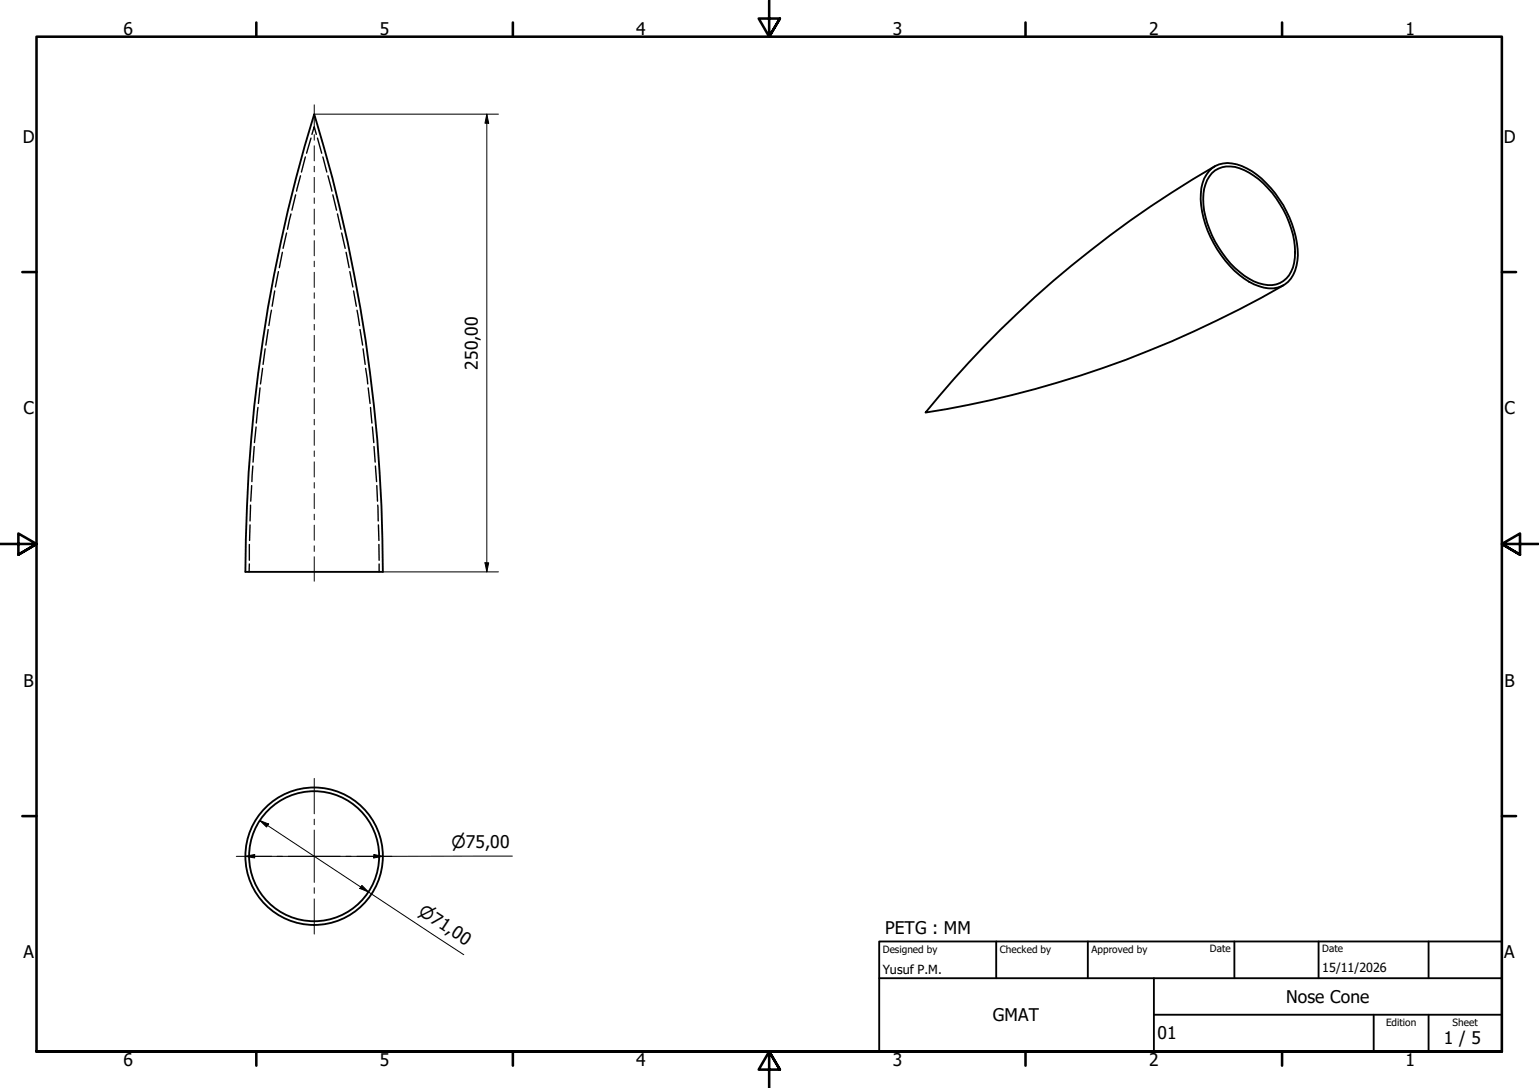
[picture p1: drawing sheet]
<svg xmlns="http://www.w3.org/2000/svg" width="420mm" height="297mm" viewBox="0 0 420 297" stroke-linecap="round" stroke-linejoin="round" font-family="sans-serif">
<!-- layer: Visible (ISO) -->
<g fill="none" stroke="#000" stroke-width=".51">
<path d="M85.8 31.2a425.3 425.3 0 0 1 18.7 124.9h-37.5a428.2 428.2 0 0 1 18.8-124.9zM330.1 46.7a7.7 7.7 0 0 1 8.9-1.4 26.5 26.5 0 0 1 12.2 12.4 24.9 24.9 0 0 1 3 13.5 7.6 7.6 0 0 1-6.6 7.5 14.9 14.9 0 0 1-10.6-4.8 29.4 29.4 0 0 1-9.1-21.1 9.8 9.8 0 0 1 2.2-6.1zM330.9 47.2a7.5 7.5 0 0 1 8.8-.7 26.7 26.7 0 0 1 13.3 17.6 14.4 14.4 0 0 1-1.1 11.1 6.8 6.8 0 0 1-8.2 2.1 24.9 24.9 0 0 1-13.5-14.7 18.4 18.4 0 0 1-1.1-12.3l.5-1.2zM331.7 45.4a284.4 284.4 0 0 0-79 67.2 284.5 284.5 0 0 0 97.7-34.7"/>
<circle cx="85.8" cy="233.8" r="17.8"/>
<circle cx="85.8" cy="233.8" r="18.8"/>
</g>
<!-- layer: Hidden (ISO) -->
<g fill="none" stroke="#000" stroke-width=".38">
<path d="M84.9 37.7l-1.2 4.1M85.2 36.7l.6-2.1 .6 2.1M86.7 37.7l1.1 4.1M79.4 58.4l-.9 4.2M80.7 53.2l-1 4.2M82 48l-1 4.2M83.4 42.8l-1.1 4.2M88.1 42.8l1.1 4.2M89.5 48l1.1 4.2M90.9 53.2l1 4.2M92.1 58.4l1 4.2M75 79.4l-.7 4.2"/>
<path d="M76 74.2l-.8 4.1M77.1 68.9l-.8 4.2M78.2 63.6l-.9 4.2M93.3 63.6l.9 4.2M94.5 68.9l.8 4.2M95.5 74.2l.8 4.1M96.5 79.4l.8 4.2M72.4 95.2l-.6 4.3M73.2 90l-.6 4.2M74.1 84.7l-.7 4.2M97.5 84.7l.7 4.2M98.3 90l.7 4.2"/>
<path d="M99.1 95.2l.6 4.3M69.9 116.6l-.4 4.2M70.4 111.2l-.4 4.3M71 105.9l-.5 4.3M71.7 100.6l-.6 4.2M99.8 100.6l.6 4.2M100.5 105.9l.5 4.3M101.2 111.2l.3 4.3M101.7 116.6l.3 4.2M68.4 137.9l-.1 4.3M68.7 132.6l-.2 4.2M69 127.2l-.2 4.3"/>
<path d="M69.4 121.9l-.3 4.3M102.1 121.9l.3 4.3M102.5 127.2l.3 4.3M102.9 132.6l.2 4.2M103.1 137.9l.2 4.3M68.1 154l-.1 2.1M68.1 148.6v4.4M68.3 143.3l-.2 4.3M103.3 143.3l.1 4.3M103.4 148.6l.1 4.4M103.5 154v2.1"/>
</g>
<!-- layer: Border (ISO) -->
<g fill="none" stroke="#000" stroke-width=".7">
<path d="M70 6.1v3.9M140 6.1v3.9M210 0v10l-2.9-4.9h5.8l-2.9 4.9 2.9-4.9M280 6.1v3.9M350 6.1v3.9M6.1 74.3h3.9M410 74.3h3.9M0 148.5h10l-5-2.8v5.7l5-2.9-5 2.9M420 148.5h-10l5-2.8v5.7l-5-2.9 5 2.9M6.1 222.8h3.9M410 222.8h3.9M10 287.1v-277.1h400v277.1h-400h400"/>
<path d="M70 287.1v3.8M140 287.1v3.8M212.9 292l-2.9-4.9 2.9 4.9h-5.8l2.9-4.9v9.9M280 287.1v3.8M350 287.1v3.8"/>
</g>
<!-- layer: Title (ISO) -->
<path d="M240 257h170v30.1h-170zM272 257v10.1M297 257v10.1M337 257v10.1M360 257v10.1M390 257v10.1M240 267.1h170M315 277h95M315 267.1v20M375 277v10.1M390 277v10.1" fill="none" stroke="#000" stroke-width=".51"/>
<!-- layer: Centerline (ISO) -->
<g fill="none" stroke="#000" stroke-width=".27">
<path d="M85.8 28.6v6.7M85.8 36.8v1.5M85.8 39.8v4.1M85.8 45.4v1.5M85.8 48.4v4.2M85.8 54v1.5M85.8 57.1v4.1M85.8 62.7v1.5M85.8 65.7v4.1M85.8 71.3v1.5M85.8 74.3v4.2M85.8 79.9v1.6"/>
<path d="M85.8 82.9v4.2M85.8 88.6v1.5M85.8 91.6v4.1M85.8 97.2v1.5M85.8 100.2v4.1M85.8 105.8v1.6M85.8 108.8v4.2M85.8 114.5v1.5M85.8 117.5v4.1M85.8 123.1v1.5M85.8 126.1v4.1M85.8 131.7v1.6"/>
<path d="M85.8 134.7v4.2M85.8 140.4v1.5M85.8 143.4v4.1M85.8 149v1.5M85.8 152v6.7"/>
</g>
<!-- layer: Center Mark (ISO) -->
<path d="M85.8 212.5v9.7M64.5 233.8h9.7M75.6 233.8h1.6M78.7 233.8h14.2M85.8 223.6v1.6M85.8 226.6v14.3M94.4 233.8h1.5M97.4 233.8h9.6M85.8 242.4v1.5M85.8 245.4v9.6" fill="none" stroke="#000" stroke-width=".27"/>
<!-- layer: Dimension (ISO) -->
<path d="M85.9 31.2h50.2M132.9 31.2l.5 2.4h-1zM132.9 31.2v124.9M104.5 156.1h31.6M132.4 153.7h1l-.5 2.4zM67 233.8l2.5-.5v.9zM70.9 224l2.4 1-.5 .8zM70.9 224l55.7 36.7M102 233.3l2.5 .5-2.5 .4zM139.9 233.7l-72.9 .1M98.8 241.7l1.8 1.8-2.4-.9z" fill="none" stroke="#000" stroke-width=".27"/>
<path d="M132.9 31.2l.5 2.4h-1zM132.4 153.7h1l-.5 2.4zM67 233.8l2.5-.5v.9zM70.9 224l2.4 1-.5 .8zM102 233.3l2.5 .5-2.5 .4zM98.8 241.7l1.8 1.8-2.4-.9z" fill="#000"/>
<g font-size="4.8">
<text x="33.7" y="9.6">6</text>
<text x="103.7" y="9.6">5</text>
<text x="173.7" y="9.6">4</text>
<text x="243.7" y="9.6">3</text>
<text x="313.7" y="9.6">2</text>
<text x="383.7" y="9.6">1</text>
<text x="6.2" y="38.9">D</text>
<text x="410.5" y="38.9">D</text>
<text x="130.5" y="101" transform="rotate(-90 130.5 101)">250,00</text>
<text x="6.4" y="113.1">C</text>
<text x="410.7" y="113.1">C</text>
<text x="6.4" y="187.4">B</text>
<text x="410.7" y="187.4">B</text>
<text x="241.6" y="254.9">PETG : MM</text>
<text x="6.4" y="261.7">A</text>
<text x="410.7" y="261.7">A</text>
<text x="351.2" y="273.8">Nose Cone</text>
<text x="271" y="278.8">GMAT</text>
<text x="316" y="283.8">01</text>
<text x="394.2" y="285">1 / 5</text>
<text x="33.7" y="290.9">6</text>
<text x="103.7" y="290.9">5</text>
<text x="173.7" y="290.9">4</text>
<text x="243.7" y="290.9">3</text>
<text x="313.7" y="290.9">2</text>
<text x="383.7" y="290.9">1</text>
</g>
<g font-size="4.6">
<text x="123.3" y="231.4">⌀75,00</text>
<text x="114" y="249.5" transform="rotate(33 114 249.5)">⌀71,00</text>
</g>
<g font-size="3.4">
<text x="241" y="266">Yusuf P.M.</text>
<text x="361" y="265.5">15/11/2026</text>
</g>
<g font-size="2.7">
<text x="241" y="260.1">Designed by</text>
<text x="273" y="260.1">Checked by</text>
<text x="298" y="260.1">Approved by</text>
<text x="330.3" y="260">Date</text>
<text x="361" y="260">Date</text>
<text x="378.4" y="280.1">Edition</text>
<text x="396.6" y="280.1">Sheet</text>
</g>
</svg>
